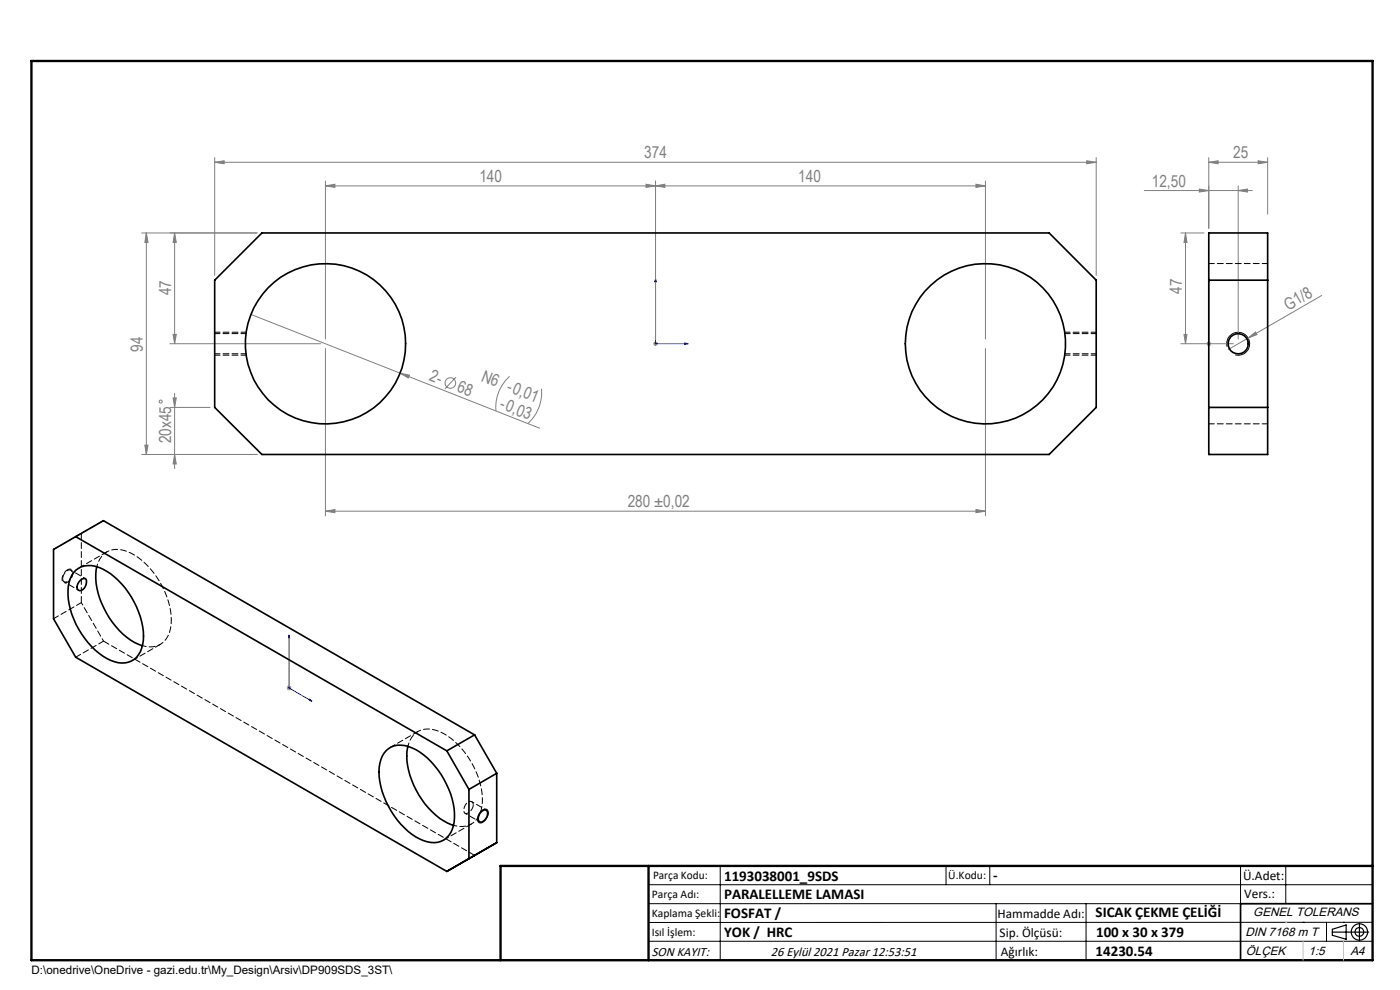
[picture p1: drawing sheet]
<svg xmlns="http://www.w3.org/2000/svg" width="297mm" height="210mm" viewBox="0 0 297 210" stroke-linecap="round" stroke-linejoin="round" font-family="sans-serif">
<g fill="none" stroke="#808080" stroke-width=".21">
<path d="M45.5 34.4l2.1-.3v.6zM45.5 34.4h187.1M45.5 33.4v25M69 39.4l2-.3v.6zM69 38.4v33.5M69 39.4h140.1M137.1 39.1l2 .3-2 .3zM139.1 39.4l1.9-.3v.6zM139.1 38.4v33.5M207 39.1l2.1 .3-2.1 .3zM209.1 38.4v33.5M230.5 34.1l2.1 .3-2.1 .3z"/>
<path d="M232.6 33.4v25M256.4 34.4l2-.3v.6zM256.4 33.4v15M256.4 34.4h12.5M262.7 39.4v32.5M266.9 34.1l2 .3-2 .3zM268.9 33.4v12M30.1 49.4h24.4M31 49.4l.4 2h-.7zM31 49.4v47M37 49.4v23.5M37 49.4l.4 2h-.7z"/>
<path d="M242.7 40.4h23M250.5 49.4h4.9M251.5 49.4v23.5M251.5 49.4l.3 2h-.6zM254.4 40.1l2 .3-2 .3zM262.7 40.4l2-.3v.6zM36.1 72.9h32M36.7 70.9h.7l-.4 2zM53.2 66.7l31.7 12.5M69 73.9v35.5M84.9 79.2l29.6 11.6M84.9 79.2l2 .4-.3 .6z"/>
<path d="M108.1 79.8a8.8 8.8 0 0 0-2.9 7.4M138.6 72.9h1M138.7 72.6l.7 .7M139.1 72.4v1M139.4 72.6l-.7 .7M209.1 73.9v35.5M250.5 72.9h11.2M251.2 70.9h.6l-.3 2zM256.1 72.6l.7 .7M256.4 72.4v1M256.8 72.6l-.7 .7M264.8 71.7l1.5-1.3 .4 .6z"/>
<path d="M264.8 71.7l-4.2 2.4M280.4 62.7l-15.6 9M30.1 96.4h24.4M30.7 94.4h.7l-.4 2zM36.1 86.4h8.5M36.7 84.4h.7l-.4 2zM37 83.4v16M37 96.4l.4 2h-.7zM96.7 80l-2.3 2.5M114.9 82.5a8.9 8.9 0 0 1-2.9 7.4M69 108.4l2-.3v.7zM69 108.4h140.1"/>
<path d="M207 108.1l2.1 .3-2.1 .4zM60.8 145.9h1M61 145.6l.7 .7M61.3 145.4v1M61.7 145.6l-.7 .7"/>
<circle cx="34.1" cy="85.2" r=".33"/>
<circle cx="95.5" cy="81.3" r="1.12"/>
</g>
<g fill="none" stroke="#000" stroke-width=".21">
<path d="M260.3 73.5a2.44 2.44 0 0 1 2.2-3 2.44 2.44 0 0 1 2.6 2.6 2.44 2.44 0 0 1-3.1 2.2M101.8 172.3a1.03 1.03 0 0 1 1.7-.4 2.09 2.09 0 0 1-1.8 2.6 1.3 1.3 0 0 1-.1-1.8zM137.6 187.7h153.6M137.6 191.7h153.6M137.6 199.7h153.6M152.8 183.7v20M200.7 183.7v4M210 183.7v4M211.3 191.7v12M230.4 191.7v12M263.2 183.7v20M272.8 183.7v8"/>
<path d="M276.4 195.6h.1M281.4 195.6v4.1M285 195.6h.1M291.2 195.6l-153.6 .1"/>
</g>
<path d="M14.3 120.9a2.11 2.11 0 0 0-.9 2.6 1.19 1.19 0 0 0 1.6-.7l.2-.4a1.09 1.09 0 0 0-.3-1.7l-.6 .2" fill="none" stroke="#000" stroke-width=".21" stroke-dasharray="1.3 .6" stroke-dashoffset=".4" stroke-linecap="butt"/>
<g fill="none" stroke="#000" stroke-width=".25">
<path d="M282.6 197.7h7.8M282.6 197.1l3-.9v3l-3-.8zM288.4 195.8v3.8M106.2 203.7h185"/>
<circle cx="288.4" cy="197.7" r="1.74"/>
<circle cx="288.4" cy="197.7" r=".93"/>
</g>
<path d="M139.1 59.1l.1 .7h-.3zM139.1 59.1v13.8h6.9M256.4 59.1v.7v-.7M256.4 59.1v13.8M145.3 72.7l.7 .2-.7 .2zM256.4 72.7v.4zM256.4 72.9h.1M61.3 134.7v11.2l4.9 2.9M61.3 134.7l.1 .6-.2-.1zM65.7 148.3l.5 .5-.5-.2z" fill="none" stroke="#00f" stroke-width=".21"/>
<path d="M45.6 75.3h6.6M52.2 70.5h-6.6M225.9 75.3h6.7M232.6 70.5h-6.7" fill="none" stroke="#000" stroke-width=".21" stroke-dasharray="1.3 .6" stroke-dashoffset=".2"/>
<path d="M291.2 191.7h-28v12" fill="none" stroke="#000" stroke-width=".35"/>
<path d="M6.7 12.9h284.5v190.8h-284.5zM137.6 183.7v20M291.2 183.7h-185v20" fill="none" stroke="#000" stroke-width=".5"/>
<path d="M276.4 199.7v4M285 199.7v4" fill="none" stroke="#c0c0c0" stroke-width=".21"/>
<path d="M272.8 195.6h.1" fill="none" stroke="#c0c0c0" stroke-width=".25"/>
<g fill="#00f">
<path d="M145.3 72.7l.7 .2-.7 .2zM139.1 59.1l.1 .7h-.3z"/>
<path d="M256.4 72.7v.4zM256.4 59.1v.7z"/>
<path d="M65.7 148.3l.5 .5-.5-.2zM61.3 134.7l.1 .6-.2-.1z"/>
</g>
<g fill="#808080">
<path d="M264.8 71.7l1.5-1.3 .4 .6z"/>
<path d="M84.9 79.2l2 .4-.3 .6z"/>
<path d="M266.9 34.1l2 .3-2 .3zM256.4 34.4l2-.3v.6z"/>
<path d="M69 39.4l2-.3v.6zM137.1 39.1l2 .3-2 .3zM139.1 39.4l1.9-.3v.6zM207 39.1l2.1 .3-2.1 .3zM69 108.4l2-.3v.7zM207 108.1l2.1 .3-2.1 .4z"/>
<path d="M262.7 40.4l2-.3v.6zM254.4 40.1l2 .3-2 .3z"/>
<path d="M36.7 70.9h.7l-.4 2zM37 49.4l.4 2h-.7zM37 96.4l.4 2h-.7zM36.7 84.4h.7l-.4 2z"/>
<path d="M251.2 70.9h.6l-.3 2zM251.5 49.4l.3 2h-.6z"/>
<path d="M31 49.4l.4 2h-.7zM30.7 94.4h.7l-.4 2z"/>
<path d="M45.5 34.4l2.1-.3v.6zM230.5 34.1l2.1 .3-2.1 .3z"/>
</g>
<g fill="none" stroke="#000" stroke-width=".35">
<path d="M55.6 49.4h167l10 10v27l-10 10h-167l-10.1-10v-27zM256.4 49.4h12.5v47h-12.5zM256.4 59.4h12.5M256.4 86.4h12.5M16.1 113.8l78.7 45.5M16.1 113.8l-4.7 2.7v14.8l4.7 8.1 78.7 45.4M16.1 113.8l5.8-3.4 78.8 45.5M16.1 120.9a5.3 5.3 0 0 1 6.5 .3 17.5 17.5 0 0 1 7.8 14.6 4.8 4.8 0 0 1-3.8 4.8 8.5 8.5 0 0 1-6.4-2.7 17.6 17.6 0 0 1-5.8-12.7 5.9 5.9 0 0 1 1.7-4.3zM17.1 123.1a.86 .86 0 0 1 1.1-.2 1.84 1.84 0 0 1-1.3 2.4 1.13 1.13 0 0 1-.1-1.9zM20.5 120.2a15.5 15.5 0 0 0 3.3 11.8 13.2 13.2 0 0 0 6.4 5M81.9 159.3a4.6 4.6 0 0 1 5.5-.7 17 17 0 0 1 8.5 10.9 9.9 9.9 0 0 1-.3 7.2 4.3 4.3 0 0 1-5.7 1.6 16.4 16.4 0 0 1-8.8-10.4 9.9 9.9 0 0 1 .4-8.1zM86.5 158.3a15 15 0 0 0 3 11.3 13.8 13.8 0 0 0 6.7 5.5"/>
<path d="M94.8 159.3l4.7 8.2M100.7 155.9l-5.9 3.4M100.7 155.9l4.7 8.1M99.5 167.5v14.6l-4.7 2.7M102 172.4a.77 .77 0 0 1 .8-.6 .77 .77 0 0 1 .7 .7 2.05 2.05 0 0 1-1.5 1.9 1.06 1.06 0 0 1-.3-1.7zM105.4 178.7l-4.7 2.8M105.4 164l-5.9 3.5M105.4 178.7l-10.6 6.1M105.4 164v14.7"/>
<circle cx="69" cy="72.9" r="17"/>
<circle cx="209.1" cy="72.9" r="17"/>
<circle cx="262.7" cy="72.9" r="2.14"/>
</g>
<path d="M45.6 75h6.6M52.2 70.8h-6.6M225.9 75h6.7M232.6 70.8h-6.7" fill="none" stroke="#000" stroke-width=".21" stroke-dasharray="1.3 .6" stroke-dashoffset=".2"/>
<path d="M264.8 73l-.1-.8" fill="none" stroke="#000" stroke-width=".21" stroke-dasharray="1.3 .6" stroke-dashoffset=".4"/>
<path d="M260.6 72.3l-.1 .6M17.3 113.1v14.7M22 136l78.7 45.4" fill="none" stroke="#000" stroke-width=".21" stroke-dasharray="1.3 .6"/>
<path d="M268.9 55.9h-12.5M256.4 89.9h12.5M11.4 116.5l5.9-3.4M22.7 117.1l-5.9 3.4M11.4 131.2l5.9-3.4M16.1 139.4l5.9-3.4M28.1 140.1l5.9-3.4M88.7 155.2l-5.9 3.4M94.1 178.2l5.9-3.4" fill="none" stroke="#000" stroke-width=".21" stroke-dasharray="1.3 .6" stroke-dashoffset=".1"/>
<path d="M13.3 122.8a1.67 1.67 0 0 1 1.7-1.8 1.71 1.71 0 0 1-1.3 2.5l-.4-.4v-.3M100.4 170.7a1.86 1.86 0 0 1-1.7 1.8 1.7 1.7 0 0 1 1.3-2.5l.2 .2 .2 .5" fill="none" stroke="#000" stroke-width=".21" stroke-dasharray="1.3 .6" stroke-dashoffset="-.1"/>
<path d="M96.2 175.1a4.4 4.4 0 0 0 6-4.1 17.2 17.2 0 0 0-6.4-14.3 7.3 7.3 0 0 0-6.3-1.9 4.4 4.4 0 0 0-3 3.5" fill="none" stroke="#000" stroke-width=".21" stroke-dasharray="1.3 .6" stroke-dashoffset=".6"/>
<path d="M17.3 127.8l4.7 8.2M36.3 131.5a17.5 17.5 0 0 0-8.6-14.2 4.8 4.8 0 0 0-6.1 .7l-.8 1.3-.3 .9" fill="none" stroke="#000" stroke-width=".21" stroke-dasharray="1.3 .6" stroke-dashoffset=".7"/>
<path d="M30.2 137a4.4 4.4 0 0 0 6-3.7l.1-1.8" fill="none" stroke="#000" stroke-width=".21" stroke-dasharray="1.3 .6" stroke-dashoffset=".5"/>
<path d="M22 110.4l-4.7 2.7" fill="none" stroke="#000" stroke-width=".21" stroke-dasharray="1.3 .6" stroke-dashoffset="-.2"/>
<path d="M13.6 123.4l3.1 1.8M18.1 122.7l-3.1-1.8M98.7 172.5l3 1.8M103.2 171.8l-3.1-1.7" fill="none" stroke="#000" stroke-width=".21" stroke-dasharray="1.3 .6" stroke-dashoffset=".8"/>
<g font-size="3.5" fill="#808080">
<text x="136.7" y="33.6">374</text>
<text x="261.6" y="33.6">25</text>
<text x="101.7" y="38.6">140</text>
<text x="169.4" y="38.6">140</text>
<text x="244.4" y="39.6">12,50</text>
<text x="36.3" y="62.6" transform="rotate(-90 36.3 62.6)">47</text>
<text x="250.7" y="62.3" transform="rotate(-90 250.7 62.3)">47</text>
<text x="273.3" y="65.9" transform="rotate(-30 273.3 65.9)">G1/8</text>
<text x="30.3" y="74.7" transform="rotate(-90 30.3 74.7)">94</text>
<text x="90.9" y="80.7" transform="rotate(22 90.9 80.7)">2-</text>
<text x="96.8" y="83" transform="rotate(22 96.8 83)">68</text>
<text x="101.9" y="80.8" transform="rotate(22 101.9 80.8)">N6 -0,01</text>
<text x="105.8" y="86.6" transform="rotate(22 105.8 86.6)">-0,03</text>
<text x="36.3" y="94" transform="rotate(-90 36.3 94)">20x45</text>
<text x="133.2" y="107.6">280 ±0,02</text>
</g>
<g font-size="3.2">
<text x="153.6" y="186.8">1193038001_9SDS</text>
<text x="153.6" y="190.8">PARALELLEME LAMASI</text>
<text x="210.7" y="186.6">-</text>
<text x="153.6" y="194.8">FOSFAT /</text>
<text x="232.4" y="194.5">SICAK ÇEKME ÇELİĞİ</text>
<text x="153.6" y="198.8">YOK / HRC</text>
<text x="232.4" y="202.8">14230.54</text>
<text x="232.5" y="198.8">100 x 30 x 379</text>
</g>
<g font-size="2.8">
<text x="263.7" y="186.7">Ü.Adet:</text>
<text x="263.9" y="190.5">Vers.:</text>
<text x="211.6" y="194.8">Hammadde Adı:</text>
<text x="138.3" y="202.8">SON KAYIT:</text>
<text x="163.6" y="202.8">26 Eylül 2021 Pazar 12:53:51</text>
<text x="212.1" y="198.7">Sip. Ölçüsü:</text>
<text x="212.3" y="202.7">Ağırlık:</text>
</g>
<g font-size="2.6">
<text x="265.9" y="194.4">GENEL TOLERANS</text>
<text x="264.2" y="198.5">DIN 7168 m T</text>
<text x="264.3" y="202.6">ÖLÇEK</text>
<text x="277.6" y="202.6">1:5</text>
<text x="286.5" y="202.6">A4</text>
</g>
<g font-size="2.5">
<text x="138.3" y="190.5">Parça Adı:</text>
<text x="138.5" y="186.5">Parça Kodu:</text>
<text x="201.2" y="186.5">Ü.Kodu:</text>
<text x="138.3" y="194.5">Kaplama Şekli:</text>
<text x="138.3" y="198.6">Isıl İşlem:</text>
<text x="6.7" y="206.7">D:\onedrive\OneDrive - gazi.edu.tr\My_Design\Arsiv\DP909SDS_3ST\</text>
</g>
</svg>
